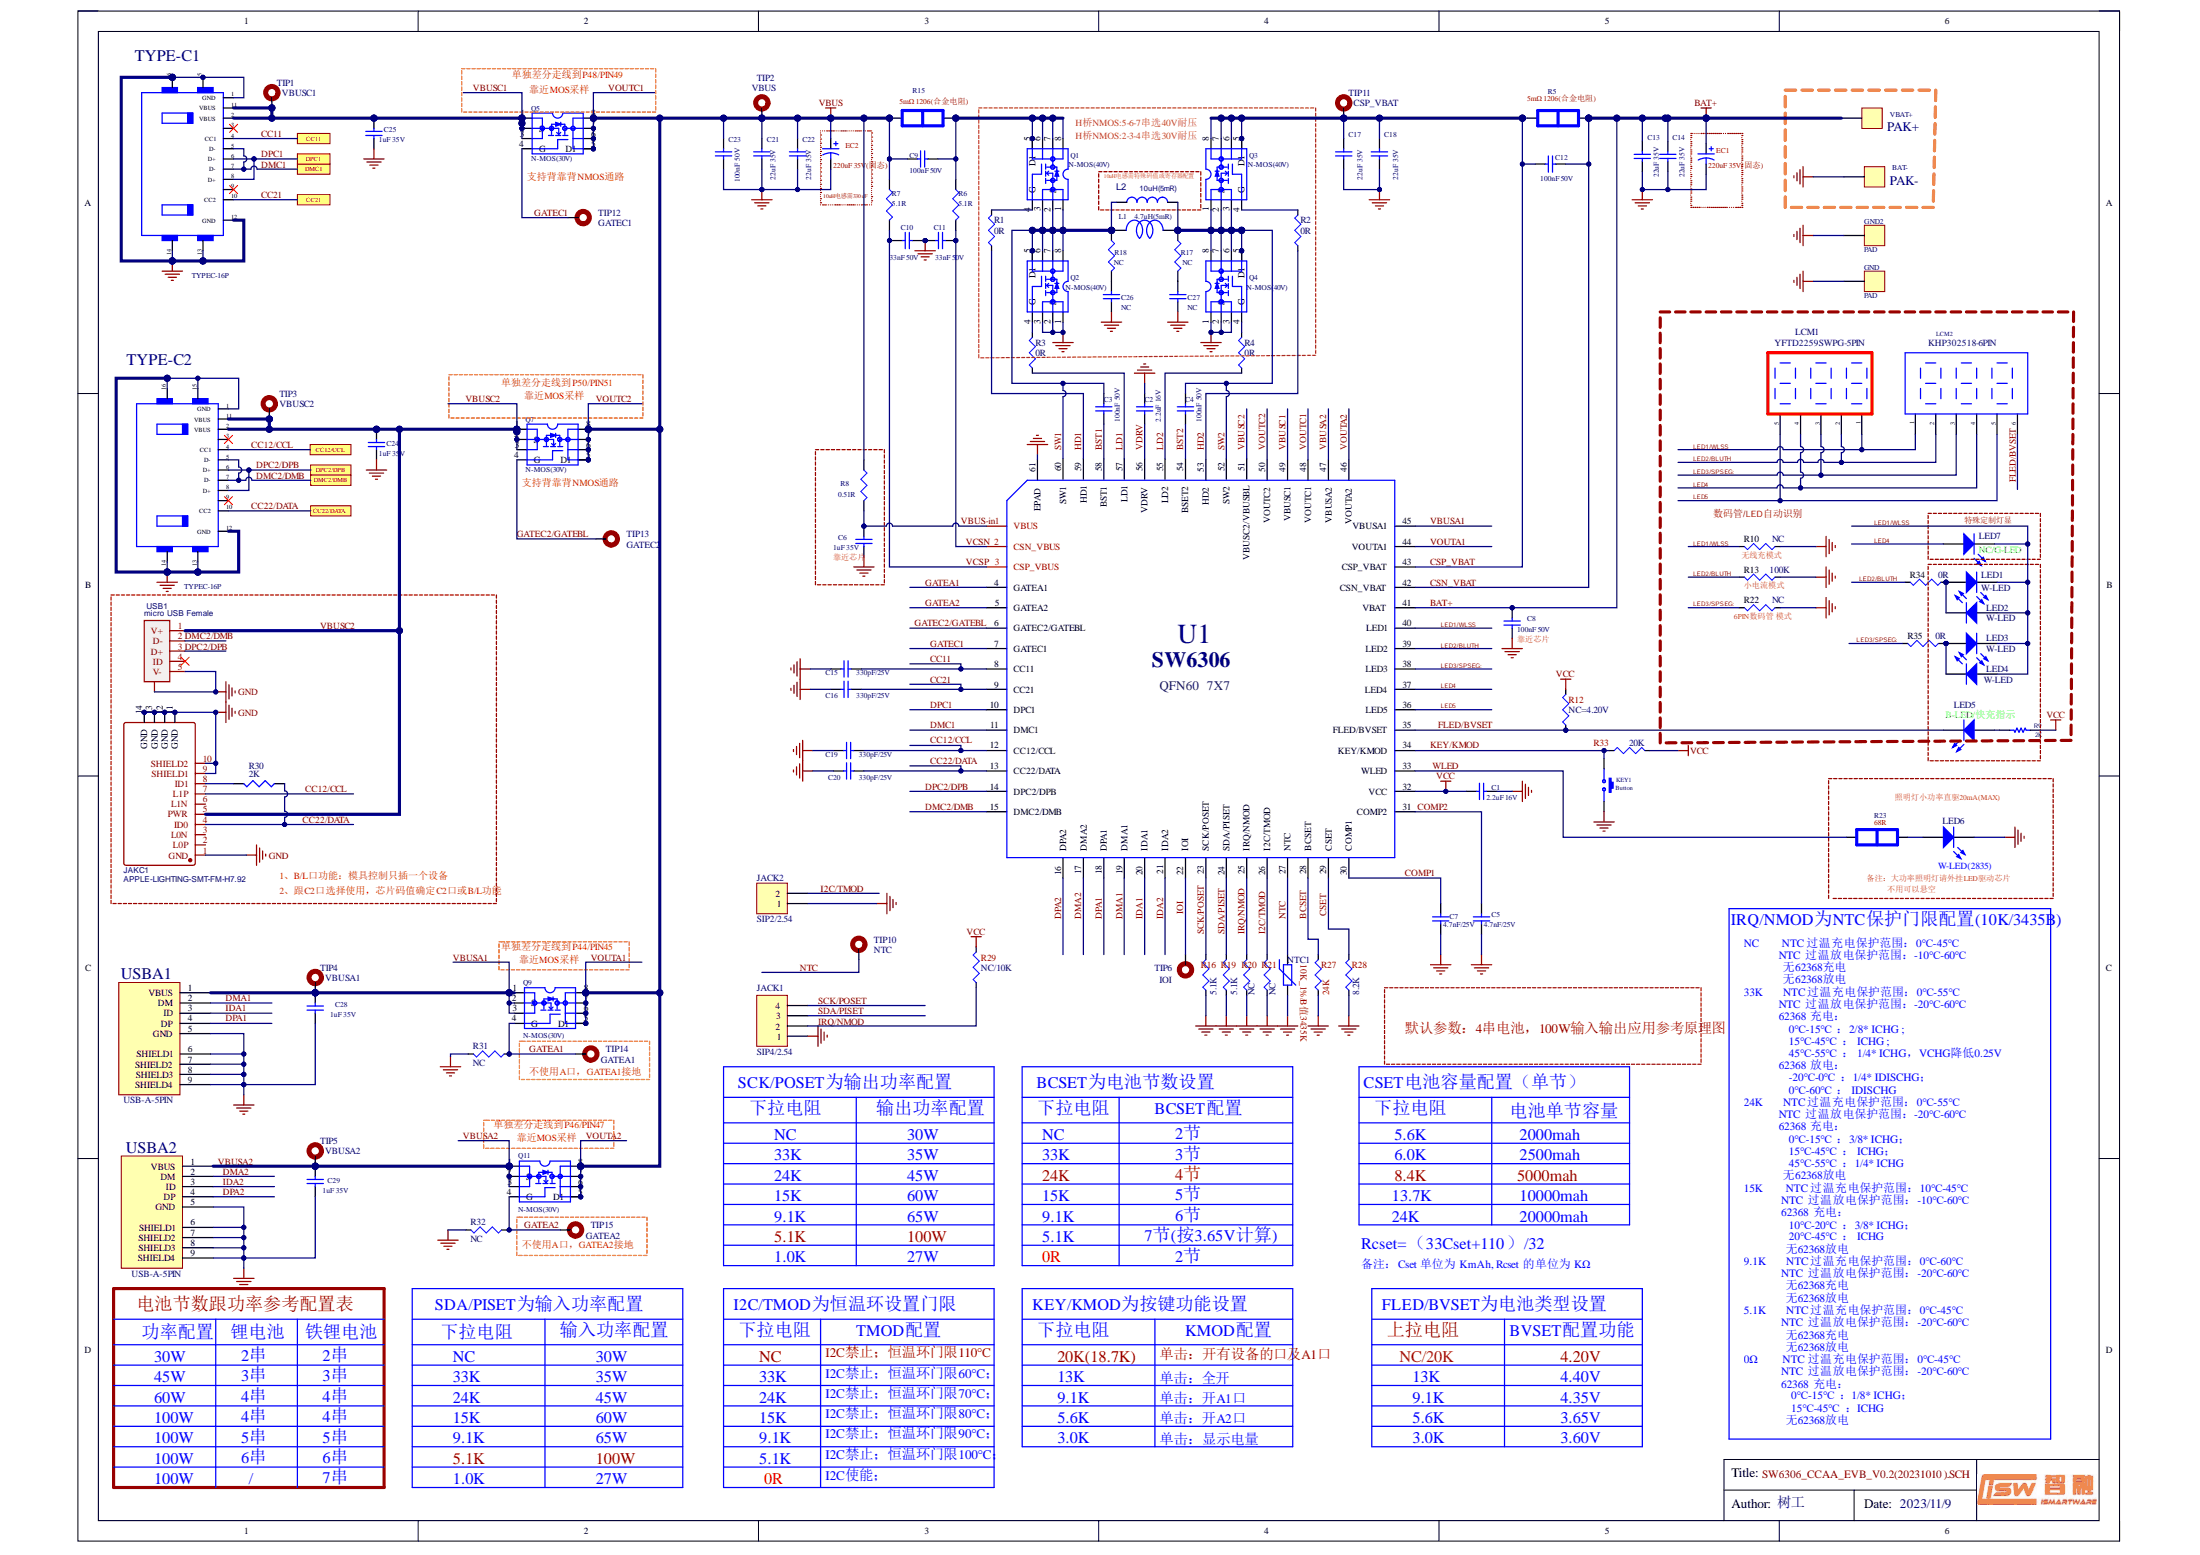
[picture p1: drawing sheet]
# Altium project SW6306_CCAA_EVB_V0.2(20231010 ).PrjPcb
1 sheet, 107 parts. Net scope: flat (ports and power ports of the same name join across sheets).
Board file: SW6306_CCAA_EVB_V0.2(20231010 ).PcbDoc

## Sheet SW6306_CCAA_EVB_V0.2(20231010 ).SchDoc
size 508 x 381 mm; SheetNumber: 1; SheetTotal: 1

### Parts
BAT-  PAK-  [BAT-PAD]
C1  2.2uF 16V  [C 0603]
C2  2.2uF 16V  [C 0603]
C3  100nF 50V  [C 0603]
C4  100nF 50V  [C 0603]
C5  4.7nF/25V  [C 0603]
C6  1uF 35V  [C 0603]
C7  4.7nF/25V  [C 0603]
C8  100nF 50V  [C 0603]
C9  100nF 50V  [C 0603]
C10  33nF 50V  [C 0603]
C11  33nF 50V  [C 0603]
C12  100nF 50V  [C 0603]
C13  22uF 35V  [C 0805]
C14  22uF 35V  [C 0805]
C15  330pF/25V  [C 0603]
C16  330pF/25V  [C 0603]
C17  22uF 35V  [C 0805]
C18  22uF 35V  [C 0805]
C19  330pF/25V  [C 0603]
C20  330pF/25V  [C 0603]
C21  22uF 35V  [C 0805]
C22  22uF 35V  [C 0805]
C23  100nF 50V  [C 0603]
C24  1uF 35V  [C 0805]
C25  1uF 35V  [C 0805]
C26  NC  [C 0603]
C27  NC  [C 0603]
C28  1uF 35V  [C 0805]
C29  1uF 35V  [C 0805]
EC1  220uF 35V(固态)  [EC-6.3]
EC2  220uF 35V(固态)  [EC-6.3]
GND  PAD  [BAT-PAD]
GND2  PAD  [BAT-PAD]
JACK1  SIP4/2.54  [HDR1X4]
JACK2  SIP2/2.54  [PIN2]
JAKC1  APPLE-LIGHTING-SMT-FM-H7.92  [Lightning]
KEY1  Button  [SW-SMD-6x3.5]
L1  4.7uH(5mR)  [L 12×12]
L2  10uH(5mR)  [L_环形电感_13mm]
LCM1  YFTD2259SWPG-5PIN  [LED_5PIN  12*8*4.5mm]
LCM2  KHP302518-6PIN  [LED_188_6PIN]
LED1  W-LED  [LED_0603]
LED2  W-LED  [LED_0603]
LED3  W-LED  [LED_0603]
LED4  W-LED  [LED_0603]
LED5  B-LED/快充指示  [LED_0603]
LED6  W-LED(2835)  [LED_2835]
LED7  NC/G-LED  [LED_0603]
NTC1  10K_1%/B值3435K  [R 1206]
Q1  N-MOS(40V)  [PDFN-3*3]
Q2  N-MOS(40V)  [PDFN-3*3]
Q3  N-MOS(40V)  [PDFN-3*3]
Q4  N-MOS(40V)  [PDFN-3*3]
Q5  N-MOS(30V)  [PDFN-3*3]
Q7  N-MOS(30V)  [PDFN-3*3]
Q9  N-MOS(30V)  [PDFN-3*3]
Q11  N-MOS(30V)  [PDFN-3*3]
R1  0R  [R 0603]
R2  0R  [R 0603]
R3  0R  [R 0603]
R4  0R  [R 0603]
R5  5mΩ 1206(合金电阻)  [R 1206]
R6  5.1R  [R 0603]
R7  5.1R  [R 0603]
R8  0.51R  [R 0603]
R9  2K  [R 0603]
R10  NC  [R 0603]
R12  NC=4.20V  [R 0603]
R13  100K  [R 0603]
R15  5mΩ 1206(合金电阻)  [R 1206]
R16  5.1K  [R 0603]
R17  NC  [R 0603]
R18  NC  [R 0603]
R19  5.1K  [R 0603]
R20  NC  [R 0603]
R21  NC  [R 0603]
R22  NC  [R 0603]
R23  68R  [R 0805]
R27  24K  [R 0603]
R28  8.2K  [R 0603]
R29  NC/10K  [R 0603]
R30  2K  [R 0603]
R31  NC  [R 0603]
R32  NC  [R 0603]
R33  20K  [R 0603]
R34  0R  [R 0603]
R35  0R  [R 0603]
TIP1  VBUSC1  [tip]
TIP2  VBUS  [tip]
TIP3  VBUSC2  [tip]
TIP4  VBUSA1  [tip]
TIP5  VBUSA2  [tip]
TIP6  IOI  [tip]
TIP10  NTC  [tip]
TIP11  CSP_VBAT  [tip]
TIP12  GATEC1  [tip]
TIP13  GATEC2  [tip]
TIP14  GATEA1  [tip]
TIP15  GATEA2  [tip]
TYPE-C1  TYPEC-16P  [USB-C_16P_M]
TYPE-C2  TYPEC-16P  [USB-C_16P_M]
U1  SW6306  [QFN-60_7X7X04P]
USB1  micro USB Female  [MICRO-USB-SMD_5P-P0.65-H-F_C10418]
USBA1  USB-A-5PIN  [USB-A_5P_SMD]
USBA2  USB-A-5PIN  [USB-A_5P_SMD]
VBAT+  PAK+  [BAT-PAD]

### Blocks framed on the sheet
10uH电感需330uF: EC2
10uH电感需特殊码值或寄存器配置: L2
数码管/LED自动识别: LCM1 LCM2 LED1-LED5 R9 R10 R13 R22 R34 R35
靠近芯片: C6 R8
特殊定制灯显: LED7
不使用A口，GATEA1接地: TIP14
不使用A口，GATEA2接地: TIP15

### Ports
CC11, CC12/CCL, CC21, CC22/DATA, DMC1, DMC2/DMB, DPC1, DPC2/DPB

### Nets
BAT+: C8.1 C12.1 C13.1 C14.1 EC1.1 R5.2 U1.41(VBAT) U1.42(CSN_VBAT) VBAT+.1(PAD)  [also labelled CSN_VBAT]
GND: BAT-.1(PAD) C1.1 C2.2 C5.2 C6.2 C7.2 C8.2 C10.1 C11.2 C13.2 C14.2 C15.2 C16.2 C17.2 C18.2 C19.2 C20.2 C21.2 C22.2 C23.2 C24.2 C25.2 C26.1 C27.1 C28.2 C29.2 EC1.2 EC2.2 GND.1(PAD) GND2.1(PAD) JACK1.1 JACK2.1 JAKC1.1(GND) JAKC1.9(SHIELD1) JAKC1.10(SHIELD2) JAKC1.11(GND) JAKC1.12(GND) JAKC1.13(GND) JAKC1.14(GND) KEY1.1 LED6.2(K) NTC1.2 Q2.1(S1) Q2.2(S) Q2.3(S3) Q4.1(S1) Q4.2(S) Q4.3(S3) R10.1 R13.1 R16.1 R19.1 R20.1 R21.1 R22.1 R27.1 R28.1 R31.2 R32.2 TYPE-C1.1(GND) TYPE-C1.12(GND) TYPE-C1.13 TYPE-C1.14 TYPE-C1.15 TYPE-C1.16 TYPE-C2.1(GND) TYPE-C2.12(GND) TYPE-C2.13 TYPE-C2.14 TYPE-C2.15 TYPE-C2.16 U1.61(EPAD) USB1.0(MTN) USB1.5(V-) USBA1.5(GND) USBA1.6(SHIELD1) USBA1.7(SHIELD2) USBA1.8(SHIELD3) USBA1.9(SHIELD4) USBA2.5(GND) USBA2.6(SHIELD1) USBA2.7(SHIELD2) USBA2.8(SHIELD3) USBA2.9(SHIELD4)
VCC: C1.2 R9.2 R12.2 R29.2 R33.2 U1.32(VCC)
VOUTA1: C9.2 C21.1 C22.1 C23.1 EC2.1 Q5.5(D1) Q5.6(D2) Q5.7(D3) Q5.8(D4) Q5.9(EPAD) Q7.5(D1) Q7.6(D2) Q7.7(D3) Q7.8(D4) Q7.9(EPAD) Q9.5(D1) Q9.6(D2) Q9.7(D3) Q9.8(D4) Q9.9(EPAD) Q11.5(D1) Q11.6(D2) Q11.7(D3) Q11.8(D4) Q11.9(EPAD) R7.1 R8.1 R15.1 TIP2.1 U1.44(VOUTA1) U1.46(VOUTA2) U1.48(VOUTC1) U1.50(VOUTC2)  [also labelled VBUS, VOUTA2, VOUTC1, VOUTC2]
BCSET: R27.2 U1.28(BCSET)
BST1: C3.1 U1.58(BST1)
BST2: C4.1 U1.54(BSET2)
CC11: C15.1 TYPE-C1.4(CC1) U1.8(CC11) ; port CC11
CC12/CCL: C19.1 JAKC1.7(L1P) TYPE-C2.4(CC1) U1.12(CC12/CCL) ; port CC12/CCL
CC21: C16.1 TYPE-C1.10(CC2) U1.9(CC21) ; port CC21
CC22/DATA: C20.1 JAKC1.4(ID0) R30.1 TYPE-C2.10(CC2) U1.13(CC22/DATA) ; port CC22/DATA
COMP1: C7.1 U1.30(COMP1)
COMP2: C5.1 U1.31(COMP2)
CSET: R28.2 U1.29(CSET)
CSP_VBAT: C12.2 C17.1 C18.1 Q3.5(D1) Q3.6(D2) Q3.7(D3) Q3.8(D4) Q3.9(EPAD) R5.1 TIP11.1 U1.43(CSP_VBAT)
DMA1: U1.19(DMA1) USBA1.2(DM)
DMA2: U1.17(DMA2) USBA2.2(DM)
DMC1: TYPE-C1.5(D-) TYPE-C1.7(D-) U1.11(DMC1) ; port DMC1
DMC2/DMB: TYPE-C2.5(D-) TYPE-C2.7(D-) U1.15(DMC2/DMB) USB1.2(D-) ; port DMC2/DMB
DPA1: U1.18(DPA1) USBA1.4(DP)
DPA2: U1.16(DPA2) USBA2.4(DP)
DPC1: TYPE-C1.6(D+) TYPE-C1.8(D+) U1.10(DPC1) ; port DPC1
DPC2/DPB: TYPE-C2.6(D+) TYPE-C2.8(D+) U1.14(DPC2/DPB) USB1.3(D+) ; port DPC2/DPB
FLED/BVSET: LCM2.6 LED5.2(K) R12.1 U1.35(FLED/BVSET)
GATEA1: Q9.4(G) R31.1 TIP14.1 U1.4(GATEA1)
GATEA2: Q11.4(G) R32.1 TIP15.1 U1.5(GATEA2)
GATEC1: Q5.4(G) TIP12.1 U1.7(GATEC1)
GATEC2/GATEBL: Q7.4(G) TIP13.1 U1.6(GATEC2/GATEBL)
HD1: R1.1 U1.59(HD1)
HD2: R2.1 U1.53(HD2)
I2C/TMOD: JACK2.2 R21.2 U1.26(I2C/TMOD)
IDA1: U1.20(IDA1) USBA1.3(ID)
IDA2: U1.21(IDA2) USBA2.3(ID)
IOI: TIP6.1 U1.22(IOI)
IRQ/NMOD: JACK1.2 R20.2 R29.1 U1.25(IRQ/NMOD)
KEY/KMOD: KEY1.2 R33.1 U1.34(KEY/KMOD)
LD1: R3.1 U1.57(LD1)
LD2: R4.1 U1.55(LD2)
LED1/WLSS: LCM1.1 LCM2.1 LED1.2(K) LED2.1(A) LED3.2(K) LED4.1(A) LED7.2(K) R10.2 U1.40(LED1)
LED2/BLUTH: LCM1.2 LCM2.2 R13.2 R34.2 U1.39(LED2)
LED3/SPSEG:: LCM1.3 LCM2.3 R22.2 R35.2 U1.38(LED3)
LED4: LCM1.4 LCM2.4 LED7.1(A) U1.37(LED4)
LED5: LCM1.5 LCM2.5 U1.36(LED5)
NTC: NTC1.1 TIP10.1 U1.27(NTC)
SCK/POSET: JACK1.4 R16.2 U1.23(SCK/POSET)
SDA/PISET: JACK1.3 R19.2 U1.24(SDA/PISET)
SW1: C3.2 L1.2 L2.1 Q1.1(S1) Q1.2(S) Q1.3(S3) Q2.5(D1) Q2.6(D2) Q2.7(D3) Q2.8(D4) Q2.9(EPAD) R18.1 U1.60(SW1)
SW2: C4.2 L1.1 L2.2 Q3.1(S1) Q3.2(S) Q3.3(S3) Q4.5(D1) Q4.6(D2) Q4.7(D3) Q4.8(D4) Q4.9(EPAD) R17.1 U1.52(SW2)
VBUS-in: C6.1 R8.2 U1.1(VBUS)
VBUSA1: C28.1 Q9.1(S1) Q9.2(S) Q9.3(S3) TIP4.1 U1.45(VBUSA1) USBA1.1(VBUS)
VBUSA2: C29.1 Q11.1(S1) Q11.2(S) Q11.3(S3) TIP5.1 U1.47(VBUSA2) USBA2.1(VBUS)
VBUSC1: C25.1 Q5.1(S1) Q5.2(S) Q5.3(S3) TIP1.1 TYPE-C1.2(VBUS) TYPE-C1.11(VBUS) U1.49(VBUSC1)
VBUSC2: C24.1 JAKC1.5(PWR) Q7.1(S1) Q7.2(S) Q7.3(S3) TIP3.1 TYPE-C2.2(VBUS) TYPE-C2.11(VBUS) U1.51(VBUSC2/VBUSBL) USB1.1(V+)
VCSN: C11.1 R6.2 U1.2(CSN_VBUS)
VCSP: C10.2 R7.2 U1.3(CSP_VBUS)
VDRV: C2.1 U1.56(VDRV)
WLED: R23.2 U1.33(WLED)
NetC9_1: C9.1 Q1.5(D1) Q1.6(D2) Q1.7(D3) Q1.8(D4) Q1.9(EPAD) R6.1 R15.2
NetC26_2: C26.2 R18.2
NetC27_2: C27.2 R17.2
NetJAKC1_8: JAKC1.8(ID1) R30.2
NetLED1_1: LED1.1(A) LED2.2(K) R34.1
NetLED3_1: LED3.1(A) LED4.2(K) R35.1
NetLED5_1: LED5.1(A) R9.1
NetLED6_1: LED6.1(A) R23.1
NetQ1_4: Q1.4(G) R1.2
NetQ2_4: Q2.4(G) R3.2
NetQ3_4: Q3.4(G) R2.2
NetQ4_4: Q4.4(G) R4.2

Not connected (* = marked no-connect by the designer): JAKC1 2(L0P) 3(L0N) 6(L1N); TYPE-C1 3* 9*; TYPE-C2 3* 9*; USB1 4(ID)*

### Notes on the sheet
- (near Q5) 单独差分走线到P48/PIN49
- (near Q5) 靠近MOS采样
- (near Q1) H桥NMOS:5-6-7串选40V耐压
- 支持背靠背NMOS通路
- (near Q1) H桥NMOS:2-3-4串选30V耐压
- 单独差分走线到P50/PIN51
- (near Q7) 靠近MOS采样
- (near Q7) 支持背靠背NMOS通路
- (near R10) 无线充模式
- (near R13) 小电流模式
- (near C8) 靠近芯片
- (near R22) 6PIN数码管 模式
- (near U1) QFN60   7X7
- 照明灯小功率直驱20mA(MAX)
- 1、B/L口功能：模具控制只插一个设备
- 2、跟C2口选择使用，芯片码值确定C2口或B/L功能
- 备注：大功率照明灯请外挂LED驱动芯片
- 不用可以悬空
- 单独差分走线到P44/PIN45
- IRQ/NMOD为NTC保护门限配置(10K/3435B)
- (near Q9) 靠近MOS采样
- 默认参数：4串电池，100W输入输出应用参考原理图
- (near JACK1) SCK/POSET为输出功率配置
- BCSET为电池节数设置
- CSET电池容量配置（单节）
- (near Q11) 单独差分走线到P46/PIN47
- (near Q11) 靠近MOS采样
- 下拉电阻
- NC
- 输出功率配置
- 30W
- BCSET配置
- 2节
- 5.6K
- 电池单节容量
- 2000mah
- 33K
- 24K
- 15K
- 35W
- 45W
- 60W
- 3节
- 4节
- 5节
- 13.7K
- 6.0K
- 8.4K
- 5000mah
- 10000mah
- 2500mah
- 9.1K
- 5.1K
- 65W
- 100W
- 7节(按3.65V计算)
- 6节
- Rcset=（33Cset+110）/32
- 20000mah
- 1.0K
- 27W
- 0R
- 备注：Cset 单位为 KmAh, Rcset 的单位为 KΩ
- (near USBA2) 电池节数跟功率参考配置表
- 功率配置
- 锂电池
- 铁锂电池
- SDA/PISET为输入功率配置
- 输入功率配置
- I2C/TMOD为恒温环设置门限
- I2C禁止；恒温环门限110°C
- TMOD配置
- KEY/KMOD为按键功能设置
- 单击：开有设备的口及A1口
- KMOD配置
- FLED/BVSET为电池类型设置
- 上拉电阻
- BVSET配置功能
- 2串
- 3串
- 4串
- I2C禁止；恒温环门限60°C；
- I2C禁止；恒温环门限70°C；
- 20K(18.7K)
- 13K
- 单击：全开
- 单击：开A1口
- NC/20K
- 4.20V
- 4.40V
- 4.35V
- 5串
- I2C禁止；恒温环门限80°C；
- I2C禁止；恒温环门限90°C；
- I2C禁止；恒温环门限100°C；
- 3.0K
- 单击：开A2口
- 单击：显示电量
- 3.65V
- 3.60V
- NC         NTC过温充电保护范围：0℃-45℃
  NTC过温放电保护范围：-10℃-60℃
  无62368充电
  无62368放电
  33K        NTC过温充电保护范围：0℃-55℃
  NTC过温放电保护范围：-20℃-60℃
  62368充电：
  0℃-15℃：2/8* ICHG ;
  15℃-45℃： ICHG ;
  45℃-55℃： 1/4* ICHG，VCHG降低0.25V
  62368放电：
  -20℃-0℃：1/4* IDISCHG；
  0℃-60℃： IDISCHG
  24K        NTC过温充电保护范围：0℃-55℃
  NTC过温放电保护范围：-20℃-60℃
  62368充电：
  0℃-15℃：3/8* ICHG；
  15℃-45℃： ICHG；
  45℃-55℃：1/4* ICHG
  无62368放电
  15K         NTC过温充电保护范围：10℃-45℃
  NTC过温放电保护范围：-10℃-60℃
  62368充电：
  10℃-20℃：3/8* ICHG；
  20℃-45℃： ICHG
  无62368放电
  9.1K        NTC过温充电保护范围：0℃-60℃
  NTC过温放电保护范围：-20℃-60℃
  无62368充电
  无62368放电
  5.1K        NTC过温充电保护范围：0℃-45℃
  NTC过温放电保护范围：-20℃-60℃
  无62368充电
  无62368放电
  0Ω          NTC过温充电保护范围：0℃-45℃
  NTC过温放电保护范围：-20℃-60℃
  62368充电：
  0℃-15℃：1/8* ICHG；
  15℃-45℃：ICHG
  无62368放电
- 6串
- /
- 7串
- I2C使能；
- Title:
- Author:
- SW6306_CCAA_EVB_V0.2(20231010 ).SCH
- 树工
- Date:
